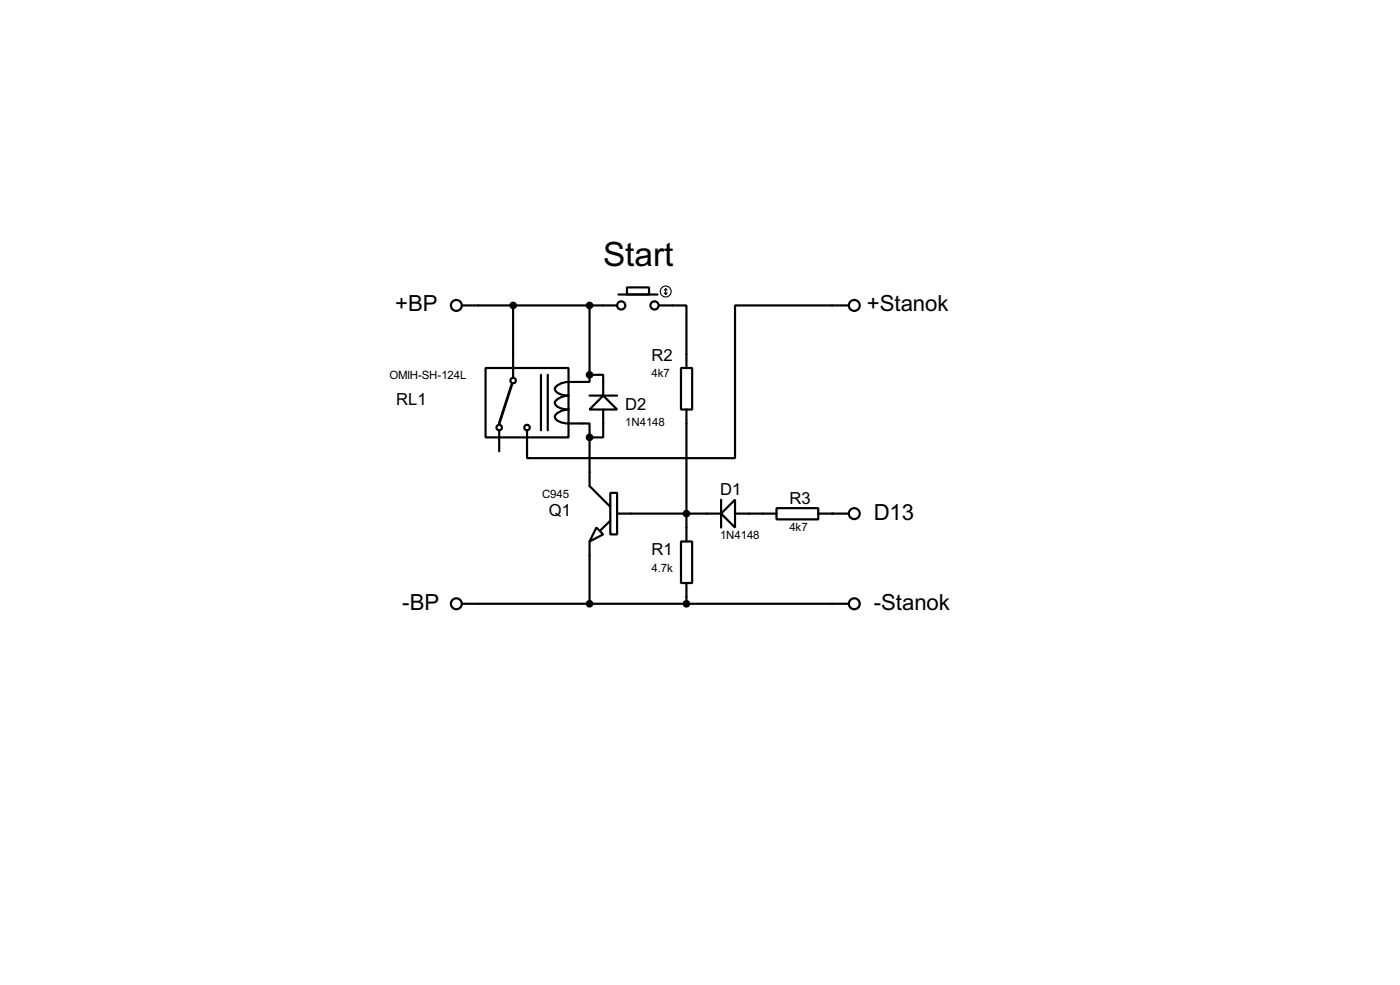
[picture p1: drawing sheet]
<svg xmlns="http://www.w3.org/2000/svg" width="256mm" height="180mm" viewBox="0 0 256 180" stroke-linecap="round" stroke-linejoin="round" font-family="sans-serif">
<g fill="none" stroke="#000" stroke-width=".4">
<path d="M84.6 55.9h28.5M94 55.9v13.2M108 55.9v12.7M113.3 53.9h7.2M114.9 52.6h4v1.3h-4zM120.7 55.9h5.1v11.5M155.5 55.9h-20.8v28h-38.1v-5.1M89 67.4h15.2v12.7h-15.2zM91.5 78.8v3.8M99.1 68.6v10.2M100.4 68.6v10.2M108 68.6v1.3h-1.3a6.9 6.9 0 0 0-4.3 .4 .86 .86 0 0 0-.7 1.2 2.76 2.76 0 0 0 2.5 .9 2.66 2.66 0 0 0-2.5 1.3 2.27 2.27 0 0 0 2.5 1.3 2.58 2.58 0 0 0-2.5 1.3 2.27 2.27 0 0 0 2.5 1.2h3.8v2.6"/>
<path d="M108 68.6h2.5v3.8M108 72.4h5.1M110.5 72.4l2.6 2.6h-5.1zM110.5 75v5.1h-2.5M124.8 67.4h2v7.6h-2zM125.8 75v24.1M108 80.1v8.9l3.8 3.8M108 99.1v11.4M109.3 96.6l1.2 1.2-2.5 1.3zM111.8 90.2h1.3v7.6h-1.3zM111.8 95.3l-1.8 1.8M113.1 94h19"/>
<path d="M124.8 99.1h2v7.6h-2zM132.1 94l2.6-2.5v5.1zM132.1 91.5v5.1M134.7 94h7.6M142.3 93h7.6v2.1h-7.6zM149.9 94h5.6M84.6 110.5h70.9M125.8 106.7v3.8"/>
<circle cx="83.6" cy="55.9" r="1"/>
<circle cx="113.8" cy="55.9" r=".75"/>
<circle cx="119.9" cy="55.9" r=".75"/>
<circle cx="156.5" cy="55.9" r="1"/>
<circle cx="91.4" cy="78.3" r=".5"/>
<circle cx="94" cy="69.7" r=".5"/>
<circle cx="96.5" cy="78.3" r=".5"/>
<circle cx="156.5" cy="94" r="1"/>
<circle cx="83.6" cy="110.5" r="1"/>
<circle cx="156.5" cy="110.5" r="1"/>
</g>
<circle cx="152.5" cy="94" r=".2" fill="#000"/>
<path d="M93.8 70.4l-2.3 7.1" fill="none" stroke="#000" stroke-width=".5"/>
<g fill="#000" stroke="#000" stroke-width=".4">
<circle cx="94" cy="55.9" r=".5"/>
<circle cx="108" cy="55.9" r=".5"/>
<circle cx="108" cy="68.6" r=".5"/>
<circle cx="108" cy="80.1" r=".5"/>
<circle cx="125.7" cy="94" r=".5"/>
<circle cx="108" cy="110.5" r=".5"/>
<circle cx="125.7" cy="110.5" r=".5"/>
</g>
<g fill="none" stroke="#000" stroke-width=".2">
<path d="M121.7 53.6l.3 .3M122 52.9v1M122 52.9l-.3 .2M122 52.9l.2 .2M122.2 53.6l-.2 .3"/>
<circle cx="121.9" cy="53.4" r="1"/>
</g>
<text font-size="6.9" x="110.5" y="48.7">Start</text>
<g font-size="4.6">
<text x="72.4" y="57">+BP</text>
<text x="158.8" y="57">+Stanok</text>
<text x="160.1" y="95.1">D13</text>
<text x="73.7" y="111.7">-BP</text>
<text x="160.1" y="111.7">-Stanok</text>
</g>
<g font-size="3.4">
<text x="119.4" y="66.1">R2</text>
<text x="72.6" y="74.1">RL1</text>
<text x="114.6" y="75">D2</text>
<text x="100.6" y="94.5">Q1</text>
<text x="131.9" y="90.7">D1</text>
<text x="144.6" y="92.2">R3</text>
<text x="119.4" y="101.7">R1</text>
</g>
<g font-size="2.4">
<text x="71.4" y="69.5">OMIH-SH-124L</text>
<text x="119.4" y="69.1">4k7</text>
<text x="114.6" y="78">1N4148</text>
<text x="99.3" y="91.1">C945</text>
<text x="131.9" y="98.7">1N4148</text>
<text x="144.6" y="97.2">4k7</text>
<text x="119.4" y="104.6">4.7k</text>
</g>
</svg>
